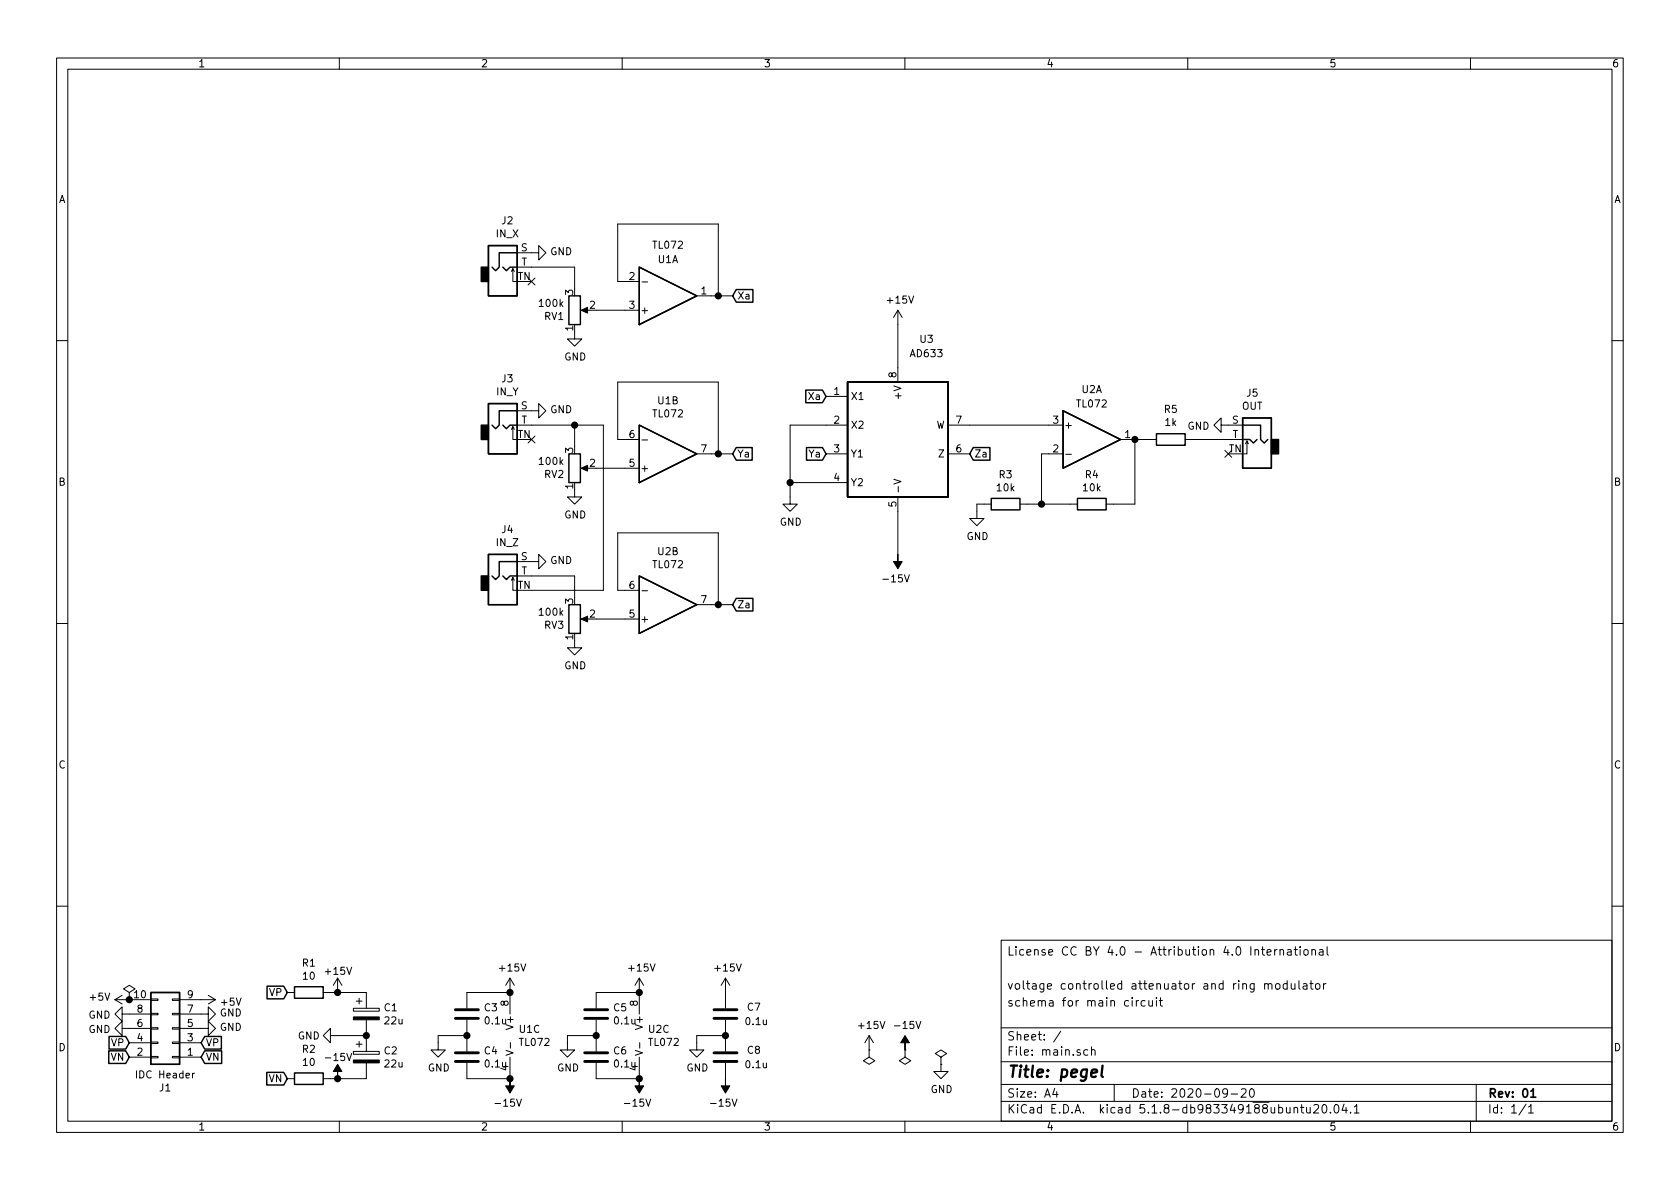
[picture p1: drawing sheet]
EESchema Schematic File Version 4
EELAYER 30 0
EELAYER END
$Descr A4 11693 8268
encoding utf-8
Sheet 1 1
Title "pegel"
Date "2020-09-20"
Rev "01"
Comp ""
Comment1 "schema for main circuit"
Comment2 "voltage controlled attenuator and ring modulator"
Comment3 ""
Comment4 "License CC BY 4.0 - Attribution 4.0 International"
$EndDescr
$Comp
L power:+15V #PWR011
U 1 1
P 3550 6900
F 0 "#PWR011" H 3550 6750 50  0001 C CNN
F 1 "+15V" H 3565 7073 50  0000 C CNN
F 2 "" H 3550 6900 50  0001 C CNN
F 3 "" H 3550 6900 50  0001 C CNN
	1    3550 6900
	1    0    0    -1  
$EndComp
$Comp
L power:-15V #PWR012
U 1 1
P 3550 7500
F 0 "#PWR012" H 3550 7600 50  0001 C CNN
F 1 "-15V" H 3565 7673 50  0000 C CNN
F 2 "" H 3550 7500 50  0001 C CNN
F 3 "" H 3550 7500 50  0001 C CNN
	1    3550 7500
	-1   0    0    1   
$EndComp
Wire Wire Line
	4300 1950 4300 1550
Wire Wire Line
	4350 1950 4300 1950
Wire Wire Line
	4950 2050 5000 2050
Wire Wire Line
	5000 1550 5000 2050
Wire Wire Line
	5100 2050 5000 2050
Connection ~ 5000 2050
$Comp
L Amplifier_Operational:TL072 U1
U 3 1
P 3650 7200
F 0 "U1" H 3608 7246 50  0000 L CNN
F 1 "TL072" H 3608 7155 50  0000 L CNN
F 2 "Package_DIP:DIP-8_W7.62mm" H 3650 7200 50  0001 C CNN
F 3 "http://www.ti.com/lit/ds/symlink/tl071.pdf" H 3650 7200 50  0001 C CNN
F 4 "X" H 3650 7200 50  0001 C CNN "Spice_Primitive"
F 5 "TL072c" H 3650 7200 50  0001 C CNN "Spice_Model"
F 6 "Y" H 3650 7200 50  0001 C CNN "Spice_Netlist_Enabled"
F 7 "/home/etienne/Documents/elektrophon/lib/spice/opamp/TL072-dual.lib" H 3650 7200 50  0001 C CNN "Spice_Lib_File"
	3    3650 7200
	1    0    0    -1  
$EndComp
$Comp
L Amplifier_Operational:TL072 U1
U 1 1
P 4650 2050
F 0 "U1" H 4650 1800 50  0000 C CNN
F 1 "TL072" H 4650 1700 50  0000 C CNN
F 2 "Package_DIP:DIP-8_W7.62mm" H 4650 2050 50  0001 C CNN
F 3 "http://www.ti.com/lit/ds/symlink/tl071.pdf" H 4650 2050 50  0001 C CNN
F 4 "X" H 4650 2050 50  0001 C CNN "Spice_Primitive"
F 5 "TL072c" H 4650 2050 50  0001 C CNN "Spice_Model"
F 6 "Y" H 4650 2050 50  0001 C CNN "Spice_Netlist_Enabled"
F 7 "/home/etienne/Documents/elektrophon/lib/spice/opamp/TL072-dual.lib" H 4650 2050 50  0001 C CNN "Spice_Lib_File"
	1    4650 2050
	1    0    0    1   
$EndComp
Text GLabel 5100 2050 2    50   Input ~ 0
Xa
Wire Wire Line
	4300 3050 4300 2650
Wire Wire Line
	4350 3050 4300 3050
Wire Wire Line
	4950 3150 5000 3150
Wire Wire Line
	5000 2650 5000 3150
Wire Wire Line
	5100 3150 5000 3150
Connection ~ 5000 3150
Text GLabel 5100 3150 2    50   Input ~ 0
Ya
$Comp
L power:+15V #PWR020
U 1 1
P 4450 6900
F 0 "#PWR020" H 4450 6750 50  0001 C CNN
F 1 "+15V" H 4465 7073 50  0000 C CNN
F 2 "" H 4450 6900 50  0001 C CNN
F 3 "" H 4450 6900 50  0001 C CNN
	1    4450 6900
	1    0    0    -1  
$EndComp
$Comp
L power:-15V #PWR021
U 1 1
P 4450 7500
F 0 "#PWR021" H 4450 7600 50  0001 C CNN
F 1 "-15V" H 4465 7673 50  0000 C CNN
F 2 "" H 4450 7500 50  0001 C CNN
F 3 "" H 4450 7500 50  0001 C CNN
	1    4450 7500
	-1   0    0    1   
$EndComp
$Comp
L Amplifier_Operational:TL072 U2
U 3 1
P 4550 7200
F 0 "U2" H 4508 7246 50  0000 L CNN
F 1 "TL072" H 4508 7155 50  0000 L CNN
F 2 "Package_DIP:DIP-8_W7.62mm" H 4550 7200 50  0001 C CNN
F 3 "http://www.ti.com/lit/ds/symlink/tl071.pdf" H 4550 7200 50  0001 C CNN
F 4 "X" H 4550 7200 50  0001 C CNN "Spice_Primitive"
F 5 "TL072c" H 4550 7200 50  0001 C CNN "Spice_Model"
F 6 "Y" H 4550 7200 50  0001 C CNN "Spice_Netlist_Enabled"
F 7 "/home/etienne/Documents/elektrophon/lib/spice/opamp/TL072-dual.lib" H 4550 7200 50  0001 C CNN "Spice_Lib_File"
	3    4550 7200
	1    0    0    -1  
$EndComp
$Comp
L power:+15V #PWR026
U 1 1
P 6050 7300
F 0 "#PWR026" H 6050 7150 50  0001 C CNN
F 1 "+15V" H 6065 7473 50  0000 C CNN
F 2 "" H 6050 7300 50  0001 C CNN
F 3 "" H 6050 7300 50  0001 C CNN
	1    6050 7300
	1    0    0    -1  
$EndComp
$Comp
L power:-15V #PWR029
U 1 1
P 6300 7300
F 0 "#PWR029" H 6300 7400 50  0001 C CNN
F 1 "-15V" H 6315 7473 50  0000 C CNN
F 2 "" H 6300 7300 50  0001 C CNN
F 3 "" H 6300 7300 50  0001 C CNN
	1    6300 7300
	1    0    0    -1  
$EndComp
$Comp
L power:GND #PWR030
U 1 1
P 6550 7400
F 0 "#PWR030" H 6550 7150 50  0001 C CNN
F 1 "GND" H 6555 7227 50  0000 C CNN
F 2 "" H 6550 7400 50  0001 C CNN
F 3 "" H 6550 7400 50  0001 C CNN
	1    6550 7400
	1    0    0    -1  
$EndComp
$Comp
L Device:C C3
U 1 1
P 3250 7050
F 0 "C3" H 3365 7096 50  0000 L CNN
F 1 "0.1u" H 3365 7005 50  0000 L CNN
F 2 "Capacitor_THT:C_Disc_D3.4mm_W2.1mm_P2.50mm" H 3288 6900 50  0001 C CNN
F 3 "~" H 3250 7050 50  0001 C CNN
F 4 "C" H 3250 7050 50  0001 C CNN "Spice_Primitive"
F 5 "0.1u" H 3250 7050 50  0001 C CNN "Spice_Model"
F 6 "N" H 3250 7050 50  0001 C CNN "Spice_Netlist_Enabled"
	1    3250 7050
	1    0    0    -1  
$EndComp
$Comp
L Device:C C4
U 1 1
P 3250 7350
F 0 "C4" H 3365 7396 50  0000 L CNN
F 1 "0.1u" H 3365 7305 50  0000 L CNN
F 2 "Capacitor_THT:C_Disc_D3.4mm_W2.1mm_P2.50mm" H 3288 7200 50  0001 C CNN
F 3 "~" H 3250 7350 50  0001 C CNN
F 4 "C" H 3250 7350 50  0001 C CNN "Spice_Primitive"
F 5 "0.1u" H 3250 7350 50  0001 C CNN "Spice_Model"
F 6 "N" H 3250 7350 50  0001 C CNN "Spice_Netlist_Enabled"
	1    3250 7350
	1    0    0    -1  
$EndComp
Wire Wire Line
	3250 6900 3550 6900
Wire Wire Line
	3550 7500 3250 7500
Connection ~ 3550 7500
Connection ~ 3550 6900
$Comp
L power:GND #PWR010
U 1 1
P 3050 7250
F 0 "#PWR010" H 3050 7000 50  0001 C CNN
F 1 "GND" H 3055 7077 50  0000 C CNN
F 2 "" H 3050 7250 50  0001 C CNN
F 3 "" H 3050 7250 50  0001 C CNN
	1    3050 7250
	1    0    0    -1  
$EndComp
Wire Wire Line
	3050 7250 3050 7200
Wire Wire Line
	3050 7200 3250 7200
Connection ~ 3250 7200
$Comp
L Device:C C5
U 1 1
P 4150 7050
F 0 "C5" H 4265 7096 50  0000 L CNN
F 1 "0.1u" H 4265 7005 50  0000 L CNN
F 2 "Capacitor_THT:C_Disc_D3.4mm_W2.1mm_P2.50mm" H 4188 6900 50  0001 C CNN
F 3 "~" H 4150 7050 50  0001 C CNN
F 4 "C" H 4150 7050 50  0001 C CNN "Spice_Primitive"
F 5 "0.1u" H 4150 7050 50  0001 C CNN "Spice_Model"
F 6 "N" H 4150 7050 50  0001 C CNN "Spice_Netlist_Enabled"
	1    4150 7050
	1    0    0    -1  
$EndComp
$Comp
L Device:C C6
U 1 1
P 4150 7350
F 0 "C6" H 4265 7396 50  0000 L CNN
F 1 "0.1u" H 4265 7305 50  0000 L CNN
F 2 "Capacitor_THT:C_Disc_D3.4mm_W2.1mm_P2.50mm" H 4188 7200 50  0001 C CNN
F 3 "~" H 4150 7350 50  0001 C CNN
F 4 "C" H 4150 7350 50  0001 C CNN "Spice_Primitive"
F 5 "0.1u" H 4150 7350 50  0001 C CNN "Spice_Model"
F 6 "N" H 4150 7350 50  0001 C CNN "Spice_Netlist_Enabled"
	1    4150 7350
	1    0    0    -1  
$EndComp
Wire Wire Line
	4150 6900 4450 6900
Wire Wire Line
	4450 7500 4150 7500
$Comp
L power:GND #PWR016
U 1 1
P 3950 7250
F 0 "#PWR016" H 3950 7000 50  0001 C CNN
F 1 "GND" H 3955 7077 50  0000 C CNN
F 2 "" H 3950 7250 50  0001 C CNN
F 3 "" H 3950 7250 50  0001 C CNN
	1    3950 7250
	1    0    0    -1  
$EndComp
Wire Wire Line
	3950 7250 3950 7200
Wire Wire Line
	3950 7200 4150 7200
Connection ~ 4150 7200
Connection ~ 4450 7500
Connection ~ 4450 6900
$Comp
L Amplifier_Operational:TL072 U1
U 2 1
P 4650 3150
F 0 "U1" H 4650 2783 50  0000 C CNN
F 1 "TL072" H 4650 2874 50  0000 C CNN
F 2 "Package_DIP:DIP-8_W7.62mm" H 4650 3150 50  0001 C CNN
F 3 "http://www.ti.com/lit/ds/symlink/tl071.pdf" H 4650 3150 50  0001 C CNN
F 4 "X" H 4650 3150 50  0001 C CNN "Spice_Primitive"
F 5 "TL072c" H 4650 3150 50  0001 C CNN "Spice_Model"
F 6 "Y" H 4650 3150 50  0001 C CNN "Spice_Netlist_Enabled"
F 7 "/home/etienne/Documents/elektrophon/lib/spice/opamp/TL072-dual.lib" H 4650 3150 50  0001 C CNN "Spice_Lib_File"
	2    4650 3150
	1    0    0    1   
$EndComp
$Comp
L power:PWR_FLAG #FLG02
U 1 1
P 6050 7300
F 0 "#FLG02" H 6050 7375 50  0001 C CNN
F 1 "PWR_FLAG" H 6050 7473 50  0001 C CNN
F 2 "" H 6050 7300 50  0001 C CNN
F 3 "~" H 6050 7300 50  0001 C CNN
	1    6050 7300
	-1   0    0    1   
$EndComp
$Comp
L power:PWR_FLAG #FLG03
U 1 1
P 6300 7300
F 0 "#FLG03" H 6300 7375 50  0001 C CNN
F 1 "PWR_FLAG" H 6300 7473 50  0001 C CNN
F 2 "" H 6300 7300 50  0001 C CNN
F 3 "~" H 6300 7300 50  0001 C CNN
	1    6300 7300
	-1   0    0    1   
$EndComp
$Comp
L power:PWR_FLAG #FLG04
U 1 1
P 6550 7400
F 0 "#FLG04" H 6550 7475 50  0001 C CNN
F 1 "PWR_FLAG" H 6550 7573 50  0001 C CNN
F 2 "" H 6550 7400 50  0001 C CNN
F 3 "~" H 6550 7400 50  0001 C CNN
	1    6550 7400
	1    0    0    -1  
$EndComp
Wire Wire Line
	7300 3150 7250 3150
$Comp
L elektrophon:AD633 U3
U 1 1
P 6250 2950
F 0 "U3" H 6450 3550 50  0000 C CNN
F 1 "AD633" H 6450 3450 50  0000 C CNN
F 2 "Package_DIP:DIP-8_W7.62mm" H 6850 2350 50  0001 C CNN
F 3 "https://www.analog.com/media/en/technical-documentation/data-sheets/AD633.pdf" H 7100 2550 50  0001 C CNN
F 4 "X" H 6250 2950 50  0001 C CNN "Spice_Primitive"
F 5 "AD633" H 6250 2950 50  0001 C CNN "Spice_Model"
F 6 "Y" H 6250 2950 50  0001 C CNN "Spice_Netlist_Enabled"
F 7 "/home/etienne/Documents/elektrophon/lib/spice/opamp/ad633.lib" H 6250 2950 50  0001 C CNN "Spice_Lib_File"
	1    6250 2950
	1    0    0    -1  
$EndComp
Text GLabel 5750 2750 0    50   Input ~ 0
Xa
Text GLabel 5750 3150 0    50   Input ~ 0
Ya
Text GLabel 6750 3150 2    50   Input ~ 0
Za
$Comp
L power:GND #PWR025
U 1 1
P 5500 3450
F 0 "#PWR025" H 5500 3200 50  0001 C CNN
F 1 "GND" H 5505 3277 50  0000 C CNN
F 2 "" H 5500 3450 50  0001 C CNN
F 3 "" H 5500 3450 50  0001 C CNN
	1    5500 3450
	1    0    0    -1  
$EndComp
Wire Wire Line
	4300 4100 4300 3700
Wire Wire Line
	4350 4100 4300 4100
Wire Wire Line
	4950 4200 5000 4200
Wire Wire Line
	5000 3700 5000 4200
Wire Wire Line
	5100 4200 5000 4200
Connection ~ 5000 4200
Text GLabel 5100 4200 2    50   Input ~ 0
Za
$Comp
L Amplifier_Operational:TL072 U2
U 2 1
P 4650 4200
F 0 "U2" H 4650 3833 50  0000 C CNN
F 1 "TL072" H 4650 3924 50  0000 C CNN
F 2 "Package_DIP:DIP-8_W7.62mm" H 4650 4200 50  0001 C CNN
F 3 "http://www.ti.com/lit/ds/symlink/tl071.pdf" H 4650 4200 50  0001 C CNN
F 4 "X" H 4650 4200 50  0001 C CNN "Spice_Primitive"
F 5 "TL072c" H 4650 4200 50  0001 C CNN "Spice_Model"
F 6 "Y" H 4650 4200 50  0001 C CNN "Spice_Netlist_Enabled"
F 7 "/home/etienne/Documents/elektrophon/lib/spice/opamp/TL072-dual.lib" H 4650 4200 50  0001 C CNN "Spice_Lib_File"
	2    4650 4200
	1    0    0    1   
$EndComp
$Comp
L Device:C C7
U 1 1
P 5050 7050
F 0 "C7" H 5300 7100 50  0000 R CNN
F 1 "0.1u" H 5350 7000 50  0000 R CNN
F 2 "Capacitor_THT:C_Disc_D3.4mm_W2.1mm_P2.50mm" H 5088 6900 50  0001 C CNN
F 3 "~" H 5050 7050 50  0001 C CNN
F 4 "C" H 5050 7050 50  0001 C CNN "Spice_Primitive"
F 5 "0.1u" H 5050 7050 50  0001 C CNN "Spice_Model"
F 6 "N" H 5050 7050 50  0001 C CNN "Spice_Netlist_Enabled"
	1    5050 7050
	1    0    0    -1  
$EndComp
Wire Wire Line
	6250 2250 6250 2550
$Comp
L Device:C C8
U 1 1
P 5050 7350
F 0 "C8" H 5300 7400 50  0000 R CNN
F 1 "0.1u" H 5350 7300 50  0000 R CNN
F 2 "Capacitor_THT:C_Disc_D3.4mm_W2.1mm_P2.50mm" H 5088 7200 50  0001 C CNN
F 3 "~" H 5050 7350 50  0001 C CNN
F 4 "C" H 5050 7350 50  0001 C CNN "Spice_Primitive"
F 5 "0.1u" H 5050 7350 50  0001 C CNN "Spice_Model"
F 6 "N" H 5050 7350 50  0001 C CNN "Spice_Netlist_Enabled"
	1    5050 7350
	1    0    0    -1  
$EndComp
Wire Wire Line
	6250 3850 6250 3550
$Comp
L power:+15V #PWR027
U 1 1
P 6250 2250
F 0 "#PWR027" H 6250 2100 50  0001 C CNN
F 1 "+15V" H 6265 2423 50  0000 C CNN
F 2 "" H 6250 2250 50  0001 C CNN
F 3 "" H 6250 2250 50  0001 C CNN
	1    6250 2250
	1    0    0    -1  
$EndComp
$Comp
L power:-15V #PWR028
U 1 1
P 6250 3850
F 0 "#PWR028" H 6250 3950 50  0001 C CNN
F 1 "-15V" H 6265 4023 50  0000 C CNN
F 2 "" H 6250 3850 50  0001 C CNN
F 3 "" H 6250 3850 50  0001 C CNN
	1    6250 3850
	-1   0    0    1   
$EndComp
Wire Wire Line
	5500 2950 5500 3350
Wire Wire Line
	5500 2950 5750 2950
Wire Wire Line
	5750 3350 5500 3350
Connection ~ 5500 3350
Wire Wire Line
	5500 3350 5500 3450
$Comp
L Amplifier_Operational:TL072 U2
U 1 1
P 7600 3050
F 0 "U2" H 7600 3400 50  0000 C CNN
F 1 "TL072" H 7600 3300 50  0000 C CNN
F 2 "Package_DIP:DIP-8_W7.62mm" H 7600 3050 50  0001 C CNN
F 3 "http://www.ti.com/lit/ds/symlink/tl071.pdf" H 7600 3050 50  0001 C CNN
F 4 "X" H 7600 3050 50  0001 C CNN "Spice_Primitive"
F 5 "TL072c" H 7600 3050 50  0001 C CNN "Spice_Model"
F 6 "Y" H 7600 3050 50  0001 C CNN "Spice_Netlist_Enabled"
F 7 "/home/etienne/Documents/elektrophon/lib/spice/opamp/TL072-dual.lib" H 7600 3050 50  0001 C CNN "Spice_Lib_File"
	1    7600 3050
	1    0    0    -1  
$EndComp
Wire Wire Line
	4300 1550 5000 1550
Wire Wire Line
	4300 2650 5000 2650
Wire Wire Line
	4300 3700 5000 3700
Wire Wire Line
	6750 2950 7300 2950
$Comp
L Device:R R4
U 1 1
P 7600 3500
F 0 "R4" V 7393 3500 50  0000 C CNN
F 1 "10k" V 7484 3500 50  0000 C CNN
F 2 "Resistor_THT:R_Axial_DIN0207_L6.3mm_D2.5mm_P10.16mm_Horizontal" V 7530 3500 50  0001 C CNN
F 3 "~" H 7600 3500 50  0001 C CNN
	1    7600 3500
	0    1    1    0   
$EndComp
Connection ~ 7900 3050
Wire Wire Line
	7750 3500 7900 3500
Wire Wire Line
	7900 3500 7900 3050
Wire Wire Line
	7450 3500 7250 3500
Wire Wire Line
	7250 3500 7250 3150
$Comp
L Device:R R3
U 1 1
P 7000 3500
F 0 "R3" V 6793 3500 50  0000 C CNN
F 1 "10k" V 6884 3500 50  0000 C CNN
F 2 "Resistor_THT:R_Axial_DIN0207_L6.3mm_D2.5mm_P10.16mm_Horizontal" V 6930 3500 50  0001 C CNN
F 3 "~" H 7000 3500 50  0001 C CNN
	1    7000 3500
	0    1    1    0   
$EndComp
$Comp
L power:GND #PWR031
U 1 1
P 6800 3550
F 0 "#PWR031" H 6800 3300 50  0001 C CNN
F 1 "GND" H 6805 3377 50  0000 C CNN
F 2 "" H 6800 3550 50  0001 C CNN
F 3 "" H 6800 3550 50  0001 C CNN
	1    6800 3550
	1    0    0    -1  
$EndComp
Wire Wire Line
	6800 3550 6800 3500
Wire Wire Line
	6800 3500 6850 3500
Wire Wire Line
	7150 3500 7250 3500
Connection ~ 7250 3500
Wire Wire Line
	4150 2150 4350 2150
Wire Wire Line
	4150 3250 4350 3250
Wire Wire Line
	4150 4300 4350 4300
$Comp
L power:GND #PWR013
U 1 1
P 3700 1750
F 0 "#PWR013" H 3700 1500 50  0001 C CNN
F 1 "GND" V 3705 1622 50  0000 R CNN
F 2 "" H 3700 1750 50  0001 C CNN
F 3 "" H 3700 1750 50  0001 C CNN
	1    3700 1750
	0    -1   -1   0   
$EndComp
NoConn ~ 3700 1950
$Comp
L Connector:AudioJack2_SwitchT J2
U 1 1
P 3500 1850
F 0 "J2" H 3532 2175 50  0000 C CNN
F 1 "IN_X" H 3532 2084 50  0000 C CNN
F 2 "elektrophon:Jack_3.5mm_WQP-PJ398SM_Vertical" H 3500 1850 50  0001 C CNN
F 3 "~" H 3500 1850 50  0001 C CNN
F 4 "X" H 3500 1850 50  0001 C CNN "Spice_Primitive"
F 5 "IN_1" H 3500 1850 50  0001 C CNN "Spice_Model"
F 6 "Y" H 3500 1850 50  0001 C CNN "Spice_Netlist_Enabled"
F 7 "S T" H 3500 1850 50  0001 C CNN "Spice_Node_Sequence"
	1    3500 1850
	1    0    0    -1  
$EndComp
$Comp
L Device:R_POT RV1
U 1 1
P 4000 2150
F 0 "RV1" H 3931 2196 50  0000 R CNN
F 1 "100k" H 3931 2105 50  0000 R CNN
F 2 "elektrophon:Potentiometer_Alpha_RD901F-40-00D_Single_Vertical" H 4000 2150 50  0001 C CNN
F 3 "~" H 4000 2150 50  0001 C CNN
F 4 "X" H 4000 2150 50  0001 C CNN "Spice_Primitive"
F 5 "RV1" H 4000 2150 50  0001 C CNN "Spice_Model"
F 6 "Y" H 4000 2150 50  0001 C CNN "Spice_Netlist_Enabled"
	1    4000 2150
	1    0    0    1   
$EndComp
Wire Wire Line
	3700 1850 4000 1850
Wire Wire Line
	4000 1850 4000 2000
$Comp
L power:GND #PWR017
U 1 1
P 4000 2300
F 0 "#PWR017" H 4000 2050 50  0001 C CNN
F 1 "GND" H 4005 2127 50  0000 C CNN
F 2 "" H 4000 2300 50  0001 C CNN
F 3 "" H 4000 2300 50  0001 C CNN
	1    4000 2300
	1    0    0    -1  
$EndComp
$Comp
L power:GND #PWR015
U 1 1
P 3700 3900
F 0 "#PWR015" H 3700 3650 50  0001 C CNN
F 1 "GND" V 3705 3772 50  0000 R CNN
F 2 "" H 3700 3900 50  0001 C CNN
F 3 "" H 3700 3900 50  0001 C CNN
	1    3700 3900
	0    -1   -1   0   
$EndComp
$Comp
L Connector:AudioJack2_SwitchT J4
U 1 1
P 3500 4000
F 0 "J4" H 3532 4325 50  0000 C CNN
F 1 "IN_Z" H 3532 4234 50  0000 C CNN
F 2 "elektrophon:Jack_3.5mm_WQP-PJ398SM_Vertical" H 3500 4000 50  0001 C CNN
F 3 "~" H 3500 4000 50  0001 C CNN
F 4 "X" H 3500 4000 50  0001 C CNN "Spice_Primitive"
F 5 "IN_2" H 3500 4000 50  0001 C CNN "Spice_Model"
F 6 "Y" H 3500 4000 50  0001 C CNN "Spice_Netlist_Enabled"
F 7 "S T" H 3500 4000 50  0001 C CNN "Spice_Node_Sequence"
	1    3500 4000
	1    0    0    -1  
$EndComp
$Comp
L Device:R_POT RV3
U 1 1
P 4000 4300
F 0 "RV3" H 3931 4346 50  0000 R CNN
F 1 "100k" H 3931 4255 50  0000 R CNN
F 2 "elektrophon:Potentiometer_Alpha_RD901F-40-00D_Single_Vertical" H 4000 4300 50  0001 C CNN
F 3 "~" H 4000 4300 50  0001 C CNN
F 4 "X" H 4000 4300 50  0001 C CNN "Spice_Primitive"
F 5 "RV2" H 4000 4300 50  0001 C CNN "Spice_Model"
F 6 "Y" H 4000 4300 50  0001 C CNN "Spice_Netlist_Enabled"
	1    4000 4300
	1    0    0    1   
$EndComp
Wire Wire Line
	3700 4000 4000 4000
Wire Wire Line
	4000 4000 4000 4150
$Comp
L power:GND #PWR019
U 1 1
P 4000 4450
F 0 "#PWR019" H 4000 4200 50  0001 C CNN
F 1 "GND" H 4005 4277 50  0000 C CNN
F 2 "" H 4000 4450 50  0001 C CNN
F 3 "" H 4000 4450 50  0001 C CNN
	1    4000 4450
	1    0    0    -1  
$EndComp
Wire Wire Line
	8300 3050 8550 3050
$Comp
L power:GND #PWR032
U 1 1
P 8550 2950
F 0 "#PWR032" H 8550 2700 50  0001 C CNN
F 1 "GND" V 8555 2822 50  0000 R CNN
F 2 "" H 8550 2950 50  0001 C CNN
F 3 "" H 8550 2950 50  0001 C CNN
	1    8550 2950
	0    1    1    0   
$EndComp
NoConn ~ 8550 3150
$Comp
L Connector:AudioJack2_SwitchT J5
U 1 1
P 8750 3050
F 0 "J5" H 8782 3375 50  0000 C CNN
F 1 "OUT" H 8782 3284 50  0000 C CNN
F 2 "elektrophon:Jack_3.5mm_WQP-PJ398SM_Vertical" H 8750 3050 50  0001 C CNN
F 3 "~" H 8750 3050 50  0001 C CNN
F 4 "X" H 8750 3050 50  0001 C CNN "Spice_Primitive"
F 5 "OUT" H 8750 3050 50  0001 C CNN "Spice_Model"
F 6 "Y" H 8750 3050 50  0001 C CNN "Spice_Netlist_Enabled"
F 7 "S T" H 8750 3050 50  0001 C CNN "Spice_Node_Sequence"
	1    8750 3050
	-1   0    0    -1  
$EndComp
$Comp
L Device:R R5
U 1 1
P 8150 3050
F 0 "R5" V 8357 3050 50  0000 C CNN
F 1 "1k" V 8266 3050 50  0000 C CNN
F 2 "Resistor_THT:R_Axial_DIN0207_L6.3mm_D2.5mm_P10.16mm_Horizontal" V 8080 3050 50  0001 C CNN
F 3 "~" H 8150 3050 50  0001 C CNN
	1    8150 3050
	0    -1   -1   0   
$EndComp
$Comp
L power:GND #PWR014
U 1 1
P 3700 2850
F 0 "#PWR014" H 3700 2600 50  0001 C CNN
F 1 "GND" V 3705 2722 50  0000 R CNN
F 2 "" H 3700 2850 50  0001 C CNN
F 3 "" H 3700 2850 50  0001 C CNN
	1    3700 2850
	0    -1   -1   0   
$EndComp
NoConn ~ 3700 3050
$Comp
L Connector:AudioJack2_SwitchT J3
U 1 1
P 3500 2950
F 0 "J3" H 3532 3275 50  0000 C CNN
F 1 "IN_Y" H 3532 3184 50  0000 C CNN
F 2 "elektrophon:Jack_3.5mm_WQP-PJ398SM_Vertical" H 3500 2950 50  0001 C CNN
F 3 "~" H 3500 2950 50  0001 C CNN
F 4 "X" H 3500 2950 50  0001 C CNN "Spice_Primitive"
F 5 "IN_1" H 3500 2950 50  0001 C CNN "Spice_Model"
F 6 "Y" H 3500 2950 50  0001 C CNN "Spice_Netlist_Enabled"
F 7 "S T" H 3500 2950 50  0001 C CNN "Spice_Node_Sequence"
	1    3500 2950
	1    0    0    -1  
$EndComp
$Comp
L Device:R_POT RV2
U 1 1
P 4000 3250
F 0 "RV2" H 3931 3296 50  0000 R CNN
F 1 "100k" H 3931 3205 50  0000 R CNN
F 2 "elektrophon:Potentiometer_Alpha_RD901F-40-00D_Single_Vertical" H 4000 3250 50  0001 C CNN
F 3 "~" H 4000 3250 50  0001 C CNN
F 4 "X" H 4000 3250 50  0001 C CNN "Spice_Primitive"
F 5 "RV1" H 4000 3250 50  0001 C CNN "Spice_Model"
F 6 "Y" H 4000 3250 50  0001 C CNN "Spice_Netlist_Enabled"
	1    4000 3250
	1    0    0    1   
$EndComp
Wire Wire Line
	3700 2950 4000 2950
Wire Wire Line
	4000 2950 4000 3100
$Comp
L power:GND #PWR018
U 1 1
P 4000 3400
F 0 "#PWR018" H 4000 3150 50  0001 C CNN
F 1 "GND" H 4005 3227 50  0000 C CNN
F 2 "" H 4000 3400 50  0001 C CNN
F 3 "" H 4000 3400 50  0001 C CNN
	1    4000 3400
	1    0    0    -1  
$EndComp
Wire Wire Line
	3700 4100 4200 4100
Wire Wire Line
	4200 4100 4200 2950
Wire Wire Line
	4200 2950 4000 2950
Connection ~ 4000 2950
Wire Wire Line
	7900 3050 8000 3050
$Comp
L power:GND #PWR022
U 1 1
P 4850 7250
F 0 "#PWR022" H 4850 7000 50  0001 C CNN
F 1 "GND" H 4855 7077 50  0000 C CNN
F 2 "" H 4850 7250 50  0001 C CNN
F 3 "" H 4850 7250 50  0001 C CNN
	1    4850 7250
	1    0    0    -1  
$EndComp
Wire Wire Line
	4850 7250 4850 7200
Wire Wire Line
	4850 7200 5050 7200
Connection ~ 5050 7200
$Comp
L power:-15V #PWR024
U 1 1
P 5050 7500
F 0 "#PWR024" H 5050 7600 50  0001 C CNN
F 1 "-15V" H 5065 7673 50  0000 C CNN
F 2 "" H 5050 7500 50  0001 C CNN
F 3 "" H 5050 7500 50  0001 C CNN
	1    5050 7500
	-1   0    0    1   
$EndComp
$Comp
L power:+15V #PWR023
U 1 1
P 5050 6900
F 0 "#PWR023" H 5050 6750 50  0001 C CNN
F 1 "+15V" H 5065 7073 50  0000 C CNN
F 2 "" H 5050 6900 50  0001 C CNN
F 3 "" H 5050 6900 50  0001 C CNN
	1    5050 6900
	1    0    0    -1  
$EndComp
$Comp
L Device:CP C1
U 1 1
P 2550 7050
AR Path="/5E180738" Ref="C1"  Part="1" 
AR Path="/5DD3665B/5E180738" Ref="C?"  Part="1" 
F 0 "C1" H 2668 7096 50  0000 L CNN
F 1 "22u" H 2668 7005 50  0000 L CNN
F 2 "Capacitor_THT:CP_Radial_D6.3mm_P2.50mm" H 2588 6900 50  0001 C CNN
F 3 "~" H 2550 7050 50  0001 C CNN
	1    2550 7050
	1    0    0    -1  
$EndComp
$Comp
L Device:CP C2
U 1 1
P 2550 7350
AR Path="/5E18070C" Ref="C2"  Part="1" 
AR Path="/5DD3665B/5E18070C" Ref="C?"  Part="1" 
F 0 "C2" H 2668 7396 50  0000 L CNN
F 1 "22u" H 2668 7305 50  0000 L CNN
F 2 "Capacitor_THT:CP_Radial_D6.3mm_P2.50mm" H 2588 7200 50  0001 C CNN
F 3 "~" H 2550 7350 50  0001 C CNN
	1    2550 7350
	1    0    0    -1  
$EndComp
Connection ~ 2550 7200
Wire Wire Line
	2550 7200 2350 7200
Wire Wire Line
	2300 7500 2350 7500
Connection ~ 900  6950
$Comp
L power:PWR_FLAG #FLG01
U 1 1
P 900 6950
AR Path="/5FCD1662" Ref="#FLG01"  Part="1" 
AR Path="/5DD3665B/5FCD1662" Ref="#FLG?"  Part="1" 
F 0 "#FLG01" H 900 7025 50  0001 C CNN
F 1 "PWR_FLAG" H 900 7078 50  0001 L CNN
F 2 "" H 900 6950 50  0001 C CNN
F 3 "~" H 900 6950 50  0001 C CNN
	1    900  6950
	1    0    0    -1  
$EndComp
$Comp
L power:+5V #PWR01
U 1 1
P 900 6950
AR Path="/5FCD1661" Ref="#PWR01"  Part="1" 
AR Path="/5DD3665B/5FCD1661" Ref="#PWR?"  Part="1" 
F 0 "#PWR01" H 900 6800 50  0001 C CNN
F 1 "+5V" V 915 7078 50  0000 L CNN
F 2 "" H 900 6950 50  0001 C CNN
F 3 "" H 900 6950 50  0001 C CNN
	1    900  6950
	0    -1   -1   0   
$EndComp
$Comp
L power:+5V #PWR04
U 1 1
P 1400 6950
AR Path="/5FCD1660" Ref="#PWR04"  Part="1" 
AR Path="/5DD3665B/5FCD1660" Ref="#PWR?"  Part="1" 
F 0 "#PWR04" H 1400 6800 50  0001 C CNN
F 1 "+5V" V 1415 7078 50  0000 L CNN
F 2 "" H 1400 6950 50  0001 C CNN
F 3 "" H 1400 6950 50  0001 C CNN
	1    1400 6950
	0    1    1    0   
$EndComp
$Comp
L power:GND #PWR06
U 1 1
P 1400 7150
AR Path="/5FC69BA7" Ref="#PWR06"  Part="1" 
AR Path="/5DD3665B/5FC69BA7" Ref="#PWR?"  Part="1" 
F 0 "#PWR06" H 1400 6900 50  0001 C CNN
F 1 "GND" V 1405 7022 50  0000 R CNN
F 2 "" H 1400 7150 50  0001 C CNN
F 3 "" H 1400 7150 50  0001 C CNN
	1    1400 7150
	0    -1   -1   0   
$EndComp
$Comp
L power:GND #PWR05
U 1 1
P 1400 7050
AR Path="/5FCD165F" Ref="#PWR05"  Part="1" 
AR Path="/5DD3665B/5FCD165F" Ref="#PWR?"  Part="1" 
F 0 "#PWR05" H 1400 6800 50  0001 C CNN
F 1 "GND" V 1405 6922 50  0000 R CNN
F 2 "" H 1400 7050 50  0001 C CNN
F 3 "" H 1400 7050 50  0001 C CNN
	1    1400 7050
	0    -1   -1   0   
$EndComp
$Comp
L power:GND #PWR02
U 1 1
P 900 7050
AR Path="/5E18076B" Ref="#PWR02"  Part="1" 
AR Path="/5DD3665B/5E18076B" Ref="#PWR?"  Part="1" 
F 0 "#PWR02" H 900 6800 50  0001 C CNN
F 1 "GND" V 905 6922 50  0000 R CNN
F 2 "" H 900 7050 50  0001 C CNN
F 3 "" H 900 7050 50  0001 C CNN
	1    900  7050
	0    1    1    0   
$EndComp
$Comp
L power:GND #PWR03
U 1 1
P 900 7150
AR Path="/5E180765" Ref="#PWR03"  Part="1" 
AR Path="/5DD3665B/5E180765" Ref="#PWR?"  Part="1" 
F 0 "#PWR03" H 900 6900 50  0001 C CNN
F 1 "GND" V 905 7022 50  0000 R CNN
F 2 "" H 900 7150 50  0001 C CNN
F 3 "" H 900 7150 50  0001 C CNN
	1    900  7150
	0    1    1    0   
$EndComp
$Comp
L Connector_Generic:Conn_02x05_Odd_Even J1
U 1 1
P 1200 7150
AR Path="/5FCD165C" Ref="J1"  Part="1" 
AR Path="/5DD3665B/5FCD165C" Ref="J?"  Part="1" 
F 0 "J1" H 1250 7567 50  0000 C CNN
F 1 "IDC Header" H 1250 7476 50  0000 C CNN
F 2 "Connector_IDC:IDC-Header_2x05_P2.54mm_Vertical" H 1200 7150 50  0001 C CNN
F 3 "~" H 1200 7150 50  0001 C CNN
	1    1200 7150
	-1   0    0    1   
$EndComp
$Comp
L power:GND #PWR08
U 1 1
P 2350 7200
AR Path="/5E180712" Ref="#PWR08"  Part="1" 
AR Path="/5DD3665B/5E180712" Ref="#PWR?"  Part="1" 
F 0 "#PWR08" H 2350 6950 50  0001 C CNN
F 1 "GND" V 2350 7000 50  0000 C CNN
F 2 "" H 2350 7200 50  0001 C CNN
F 3 "" H 2350 7200 50  0001 C CNN
	1    2350 7200
	0    1    1    0   
$EndComp
$Comp
L Device:R R1
U 1 1
P 2150 6900
F 0 "R1" V 1943 6900 50  0000 C CNN
F 1 "10" V 2034 6900 50  0000 C CNN
F 2 "Resistor_THT:R_Axial_DIN0207_L6.3mm_D2.5mm_P10.16mm_Horizontal" V 2080 6900 50  0001 C CNN
F 3 "~" H 2150 6900 50  0001 C CNN
	1    2150 6900
	0    1    1    0   
$EndComp
$Comp
L power:+15V #PWR07
U 1 1
P 2350 6900
AR Path="/5FC69BA0" Ref="#PWR07"  Part="1" 
AR Path="/5DD3665B/5FC69BA0" Ref="#PWR?"  Part="1" 
F 0 "#PWR07" H 2350 6750 50  0001 C CNN
F 1 "+15V" H 2250 7050 50  0000 L CNN
F 2 "" H 2350 6900 50  0001 C CNN
F 3 "" H 2350 6900 50  0001 C CNN
	1    2350 6900
	1    0    0    -1  
$EndComp
$Comp
L power:-15V #PWR09
U 1 1
P 2350 7500
AR Path="/5FC69BA2" Ref="#PWR09"  Part="1" 
AR Path="/5DD3665B/5FC69BA2" Ref="#PWR?"  Part="1" 
F 0 "#PWR09" H 2350 7600 50  0001 C CNN
F 1 "-15V" H 2250 7650 50  0000 L CNN
F 2 "" H 2350 7500 50  0001 C CNN
F 3 "" H 2350 7500 50  0001 C CNN
	1    2350 7500
	1    0    0    -1  
$EndComp
$Comp
L Device:R R2
U 1 1
P 2150 7500
F 0 "R2" V 1943 7500 50  0000 C CNN
F 1 "10" V 2034 7500 50  0000 C CNN
F 2 "Resistor_THT:R_Axial_DIN0207_L6.3mm_D2.5mm_P10.16mm_Horizontal" V 2080 7500 50  0001 C CNN
F 3 "~" H 2150 7500 50  0001 C CNN
	1    2150 7500
	0    1    1    0   
$EndComp
Wire Wire Line
	2300 6900 2350 6900
Connection ~ 2350 6900
Wire Wire Line
	2350 6900 2550 6900
Connection ~ 2350 7500
Wire Wire Line
	2350 7500 2550 7500
Text GLabel 2000 6900 0    50   Input ~ 0
VP
Text GLabel 2000 7500 0    50   Input ~ 0
VN
Text GLabel 1400 7250 2    50   Input ~ 0
VP
Text GLabel 900  7250 0    50   Input ~ 0
VP
Text GLabel 1400 7350 2    50   Input ~ 0
VN
Text GLabel 900  7350 0    50   Input ~ 0
VN
$EndSCHEMATC
